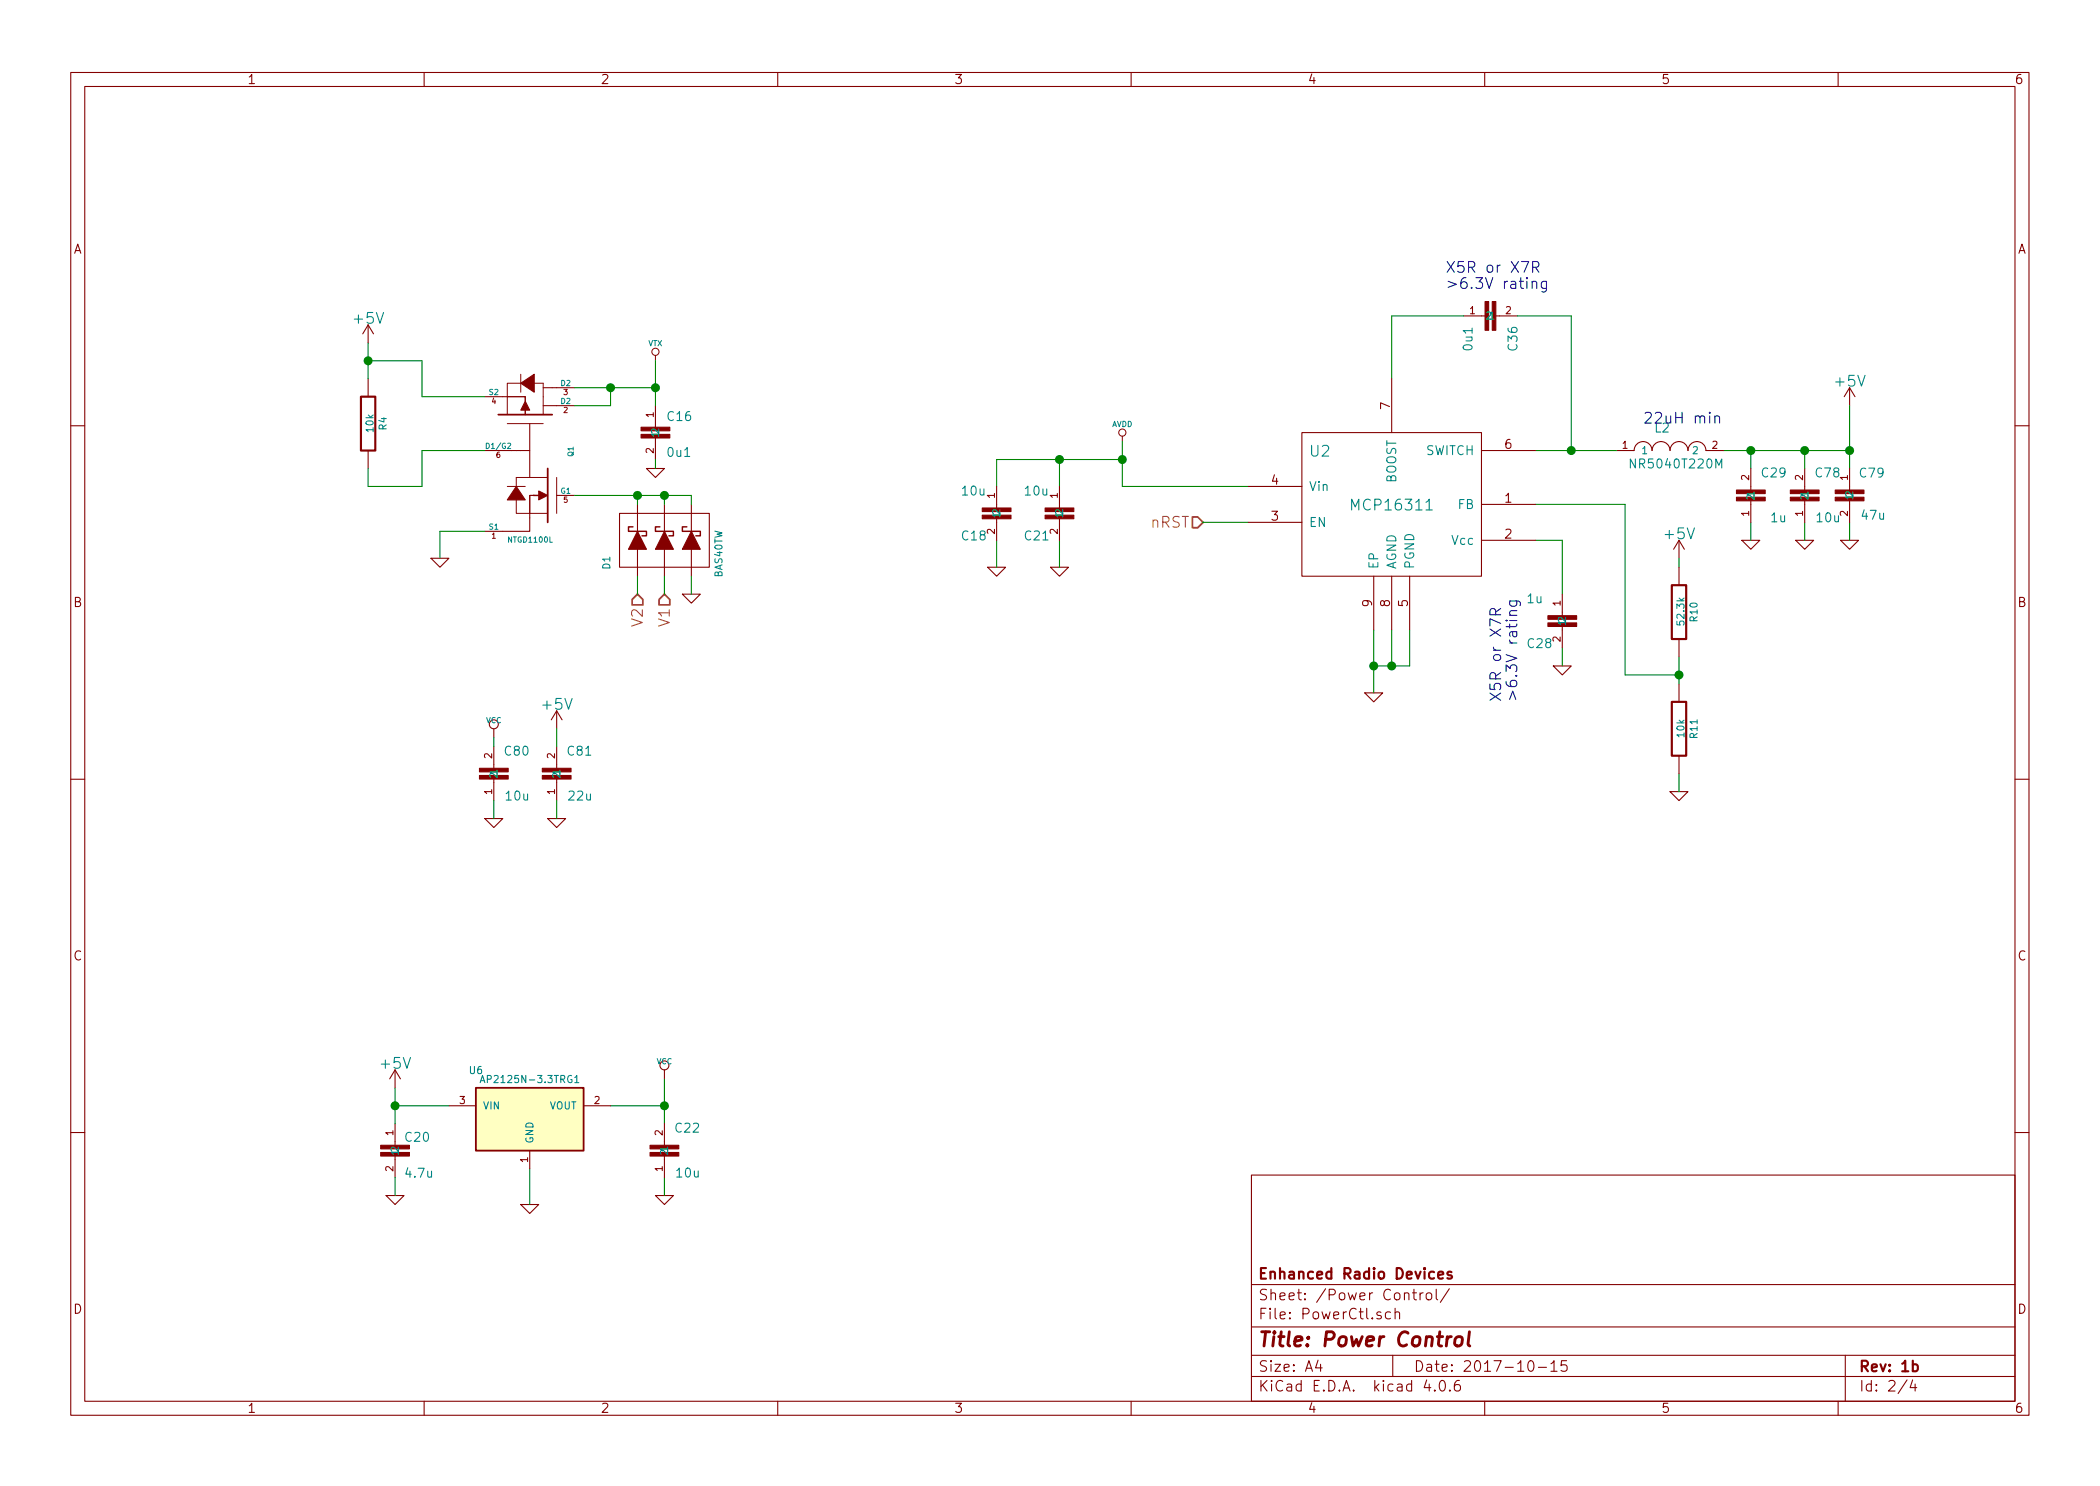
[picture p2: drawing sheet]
EESchema Schematic File Version 2
LIBS:power
LIBS:device
LIBS:transistors
LIBS:conn
LIBS:linear
LIBS:regul
LIBS:74xx
LIBS:cmos4000
LIBS:adc-dac
LIBS:memory
LIBS:xilinx
LIBS:microcontrollers
LIBS:dsp
LIBS:microchip
LIBS:analog_switches
LIBS:motorola
LIBS:texas
LIBS:intel
LIBS:audio
LIBS:interface
LIBS:digital-audio
LIBS:philips
LIBS:display
LIBS:cypress
LIBS:siliconi
LIBS:opto
LIBS:atmel
LIBS:contrib
LIBS:valves
LIBS:metrix_parts
LIBS:mogar_KiCAD
LIBS:SparkFun
LIBS:HamShield1-cache
EELAYER 25 0
EELAYER END
$Descr A4 11693 8268
encoding utf-8
Sheet 2 4
Title "Power Control"
Date "2017-10-15"
Rev "1b"
Comp "Enhanced Radio Devices"
Comment1 ""
Comment2 ""
Comment3 ""
Comment4 ""
$EndDescr
$Comp
L GND-RESCUE-HAMShield04 #PWR023
U 1 1
P 9750 3000
F 0 "#PWR023" H 9750 3000 30  0001 C CNN
F 1 "GND" H 9750 2930 30  0001 C CNN
F 2 "" H 9750 3000 60  0001 C CNN
F 3 "" H 9750 3000 60  0001 C CNN
	1    9750 3000
	1    0    0    -1  
$EndComp
$Comp
L INDUCTORPWR L2
U 1 1
P 9300 2500
F 0 "L2" V 9450 2500 50  0000 L BNN
F 1 "NR5040T220M" V 9250 2200 50  0000 L BNN
F 2 "mogar_modules_new:NR5040" H 9300 2650 50  0001 C CNN
F 3 "~" H 9300 2500 60  0000 C CNN
	1    9300 2500
	0    -1   -1   0   
$EndComp
Text HLabel 6700 2900 0    60   Input ~ 0
nRST
Text Notes 9150 2350 0    60   ~ 0
22uH min
$Comp
L GND-RESCUE-HAMShield04 #PWR024
U 1 1
P 10050 3000
F 0 "#PWR024" H 10050 3000 30  0001 C CNN
F 1 "GND" H 10050 2930 30  0001 C CNN
F 2 "" H 10050 3000 60  0001 C CNN
F 3 "" H 10050 3000 60  0001 C CNN
	1    10050 3000
	1    0    0    -1  
$EndComp
$Comp
L VCC #PWR025
U 1 1
P 3700 6000
F 0 "#PWR025" H 3700 6100 30  0001 C CNN
F 1 "VCC" H 3700 6100 30  0000 C CNN
F 2 "" H 3700 6000 60  0000 C CNN
F 3 "" H 3700 6000 60  0000 C CNN
	1    3700 6000
	1    0    0    -1  
$EndComp
$Comp
L GND-RESCUE-HAMShield04 #PWR026
U 1 1
P 3700 6650
F 0 "#PWR026" H 3700 6650 30  0001 C CNN
F 1 "GND" H 3700 6580 30  0001 C CNN
F 2 "" H 3700 6650 60  0001 C CNN
F 3 "" H 3700 6650 60  0001 C CNN
	1    3700 6650
	1    0    0    -1  
$EndComp
$Comp
L GND-RESCUE-HAMShield04 #PWR027
U 1 1
P 2950 6700
F 0 "#PWR027" H 2950 6700 30  0001 C CNN
F 1 "GND" H 2950 6630 30  0001 C CNN
F 2 "" H 2950 6700 60  0001 C CNN
F 3 "" H 2950 6700 60  0001 C CNN
	1    2950 6700
	1    0    0    -1  
$EndComp
$Comp
L +5V #PWR028
U 1 1
P 2200 6050
F 0 "#PWR028" H 2200 5900 60  0001 C CNN
F 1 "+5V" H 2200 6190 60  0000 C CNN
F 2 "" H 2200 6050 60  0000 C CNN
F 3 "" H 2200 6050 60  0000 C CNN
	1    2200 6050
	1    0    0    -1  
$EndComp
$Comp
L CAP0603-CAP C20
U 1 1
P 2200 6450
F 0 "C20" H 2250 6550 50  0000 L BNN
F 1 "4.7u" H 2250 6350 50  0000 L BNN
F 2 "Capacitors_SMD:C_0603" H 2650 6300 50  0001 C CNN
F 3 "~" H 2200 6450 60  0000 C CNN
	1    2200 6450
	1    0    0    -1  
$EndComp
$Comp
L GND-RESCUE-HAMShield04 #PWR029
U 1 1
P 2200 6650
F 0 "#PWR029" H 2200 6650 30  0001 C CNN
F 1 "GND" H 2200 6580 30  0001 C CNN
F 2 "" H 2200 6650 60  0001 C CNN
F 3 "" H 2200 6650 60  0001 C CNN
	1    2200 6650
	1    0    0    -1  
$EndComp
$Comp
L +5V #PWR030
U 1 1
P 10300 2250
F 0 "#PWR030" H 10300 2100 60  0001 C CNN
F 1 "+5V" H 10300 2390 60  0000 C CNN
F 2 "" H 10300 2250 60  0000 C CNN
F 3 "" H 10300 2250 60  0000 C CNN
	1    10300 2250
	1    0    0    -1  
$EndComp
$Comp
L +5V #PWR031
U 1 1
P 9350 3100
F 0 "#PWR031" H 9350 2950 60  0001 C CNN
F 1 "+5V" H 9350 3240 60  0000 C CNN
F 2 "" H 9350 3100 60  0000 C CNN
F 3 "" H 9350 3100 60  0000 C CNN
	1    9350 3100
	1    0    0    -1  
$EndComp
$Comp
L GND-RESCUE-HAMShield04 #PWR032
U 1 1
P 7650 3850
F 0 "#PWR032" H 7650 3850 30  0001 C CNN
F 1 "GND" H 7650 3780 30  0001 C CNN
F 2 "" H 7650 3850 60  0001 C CNN
F 3 "" H 7650 3850 60  0001 C CNN
	1    7650 3850
	1    0    0    -1  
$EndComp
$Comp
L AVDD #PWR033
U 1 1
P 6250 2450
F 0 "#PWR033" H 6250 2550 30  0001 C CNN
F 1 "AVDD" H 6250 2550 30  0000 C CNN
F 2 "" H 6250 2450 60  0001 C CNN
F 3 "" H 6250 2450 60  0001 C CNN
	1    6250 2450
	1    0    0    -1  
$EndComp
$Comp
L R-RESCUE-HAMShield04 R4
U 1 1
P 2050 2350
F 0 "R4" V 2130 2350 40  0000 C CNN
F 1 "10k" V 2057 2351 40  0000 C CNN
F 2 "Resistors_SMD:R_0402" V 1980 2350 30  0001 C CNN
F 3 "" H 2050 2350 30  0000 C CNN
	1    2050 2350
	1    0    0    -1  
$EndComp
$Comp
L VTX #VTX034
U 1 1
P 3650 2000
F 0 "#VTX034" H 3650 2100 30  0001 C CNN
F 1 "VTX" H 3650 2100 30  0000 C CNN
F 2 "" H 3650 2000 60  0001 C CNN
F 3 "" H 3650 2000 60  0001 C CNN
	1    3650 2000
	1    0    0    -1  
$EndComp
$Comp
L CAP0603-CAP C?
U 1 1
P 3650 2450
AR Path="/5209228F/520BF374" Ref="C?"  Part="1" 
AR Path="/5220DBD9/55F6A07B" Ref="C16"  Part="1" 
F 0 "C16" H 3710 2565 50  0000 L BNN
F 1 "0u1" H 3710 2365 50  0000 L BNN
F 2 "Capacitors_SMD:C_0402" H 4100 2300 50  0001 C CNN
F 3 "" H 3650 2450 60  0001 C CNN
	1    3650 2450
	1    0    0    -1  
$EndComp
$Comp
L GND-RESCUE-HAMShield04 #PWR035
U 1 1
P 3650 2600
F 0 "#PWR035" H 3650 2600 30  0001 C CNN
F 1 "GND" H 3650 2530 30  0001 C CNN
F 2 "" H 3650 2600 60  0001 C CNN
F 3 "" H 3650 2600 60  0001 C CNN
	1    3650 2600
	1    0    0    -1  
$EndComp
$Comp
L GND-RESCUE-HAMShield04 #PWR036
U 1 1
P 2450 3100
F 0 "#PWR036" H 2450 3100 30  0001 C CNN
F 1 "GND" H 2450 3030 30  0001 C CNN
F 2 "" H 2450 3100 60  0001 C CNN
F 3 "" H 2450 3100 60  0001 C CNN
	1    2450 3100
	1    0    0    -1  
$EndComp
$Comp
L +5V #PWR037
U 1 1
P 2050 1900
F 0 "#PWR037" H 2050 1750 60  0001 C CNN
F 1 "+5V" H 2050 2040 60  0000 C CNN
F 2 "" H 2050 1900 60  0000 C CNN
F 3 "" H 2050 1900 60  0000 C CNN
	1    2050 1900
	1    0    0    -1  
$EndComp
$Comp
L NTGD1100L Q1
U 1 1
P 2950 2500
F 0 "Q1" H 2975 2275 30  0000 R CNN
F 1 "NTGD1100L" V 2450 2625 30  0000 R CNN
F 2 "mogar_modules_new:SC-74" V 2700 2400 60  0001 C CNN
F 3 "" V 2700 2400 60  0000 C CNN
	1    2950 2500
	0    -1   -1   0   
$EndComp
$Comp
L CAP0603-CAP C36
U 1 1
P 8350 1750
F 0 "C36" H 8150 1650 50  0000 L BNN
F 1 "0u1" H 8150 1900 50  0000 L BNN
F 2 "Capacitors_SMD:C_0402" H 8800 1600 50  0001 C CNN
F 3 "~" H 8350 1750 60  0000 C CNN
	1    8350 1750
	0    -1   -1   0   
$EndComp
$Comp
L GND-RESCUE-HAMShield04 #PWR038
U 1 1
P 5550 3150
F 0 "#PWR038" H 5550 3150 30  0001 C CNN
F 1 "GND" H 5550 3080 30  0001 C CNN
F 2 "" H 5550 3150 60  0001 C CNN
F 3 "" H 5550 3150 60  0001 C CNN
	1    5550 3150
	1    0    0    -1  
$EndComp
$Comp
L GND-RESCUE-HAMShield04 #PWR039
U 1 1
P 5900 3150
F 0 "#PWR039" H 5900 3150 30  0001 C CNN
F 1 "GND" H 5900 3080 30  0001 C CNN
F 2 "" H 5900 3150 60  0001 C CNN
F 3 "" H 5900 3150 60  0001 C CNN
	1    5900 3150
	1    0    0    -1  
$EndComp
Text Notes 8050 1600 0    60   ~ 0
X5R or X7R\n>6.3V rating
$Comp
L BAS40TW D1
U 1 1
P 3700 3000
F 0 "D1" H 3575 3325 40  0000 C CNN
F 1 "BAS40TW" H 3625 2700 40  0000 C CNN
F 2 "mogar_modules_new:SOT-363" H 3700 3150 60  0001 C CNN
F 3 "" H 3700 3150 60  0000 C CNN
	1    3700 3000
	0    -1   -1   0   
$EndComp
Text HLabel 3700 3300 3    60   Input ~ 0
V1
Text HLabel 3550 3300 3    60   Input ~ 0
V2
$Comp
L CAP0603-CAP C28
U 1 1
P 8700 3500
F 0 "C28" H 8500 3400 50  0000 L BNN
F 1 "1u" H 8500 3650 50  0000 L BNN
F 2 "Capacitors_SMD:C_0402" H 9150 3350 50  0001 C CNN
F 3 "~" H 8700 3500 60  0000 C CNN
	1    8700 3500
	1    0    0    -1  
$EndComp
$Comp
L GND-RESCUE-HAMShield04 #PWR040
U 1 1
P 8700 3700
F 0 "#PWR040" H 8700 3700 30  0001 C CNN
F 1 "GND" H 8700 3630 30  0001 C CNN
F 2 "" H 8700 3700 60  0001 C CNN
F 3 "" H 8700 3700 60  0001 C CNN
	1    8700 3700
	1    0    0    -1  
$EndComp
Wire Wire Line
	8550 2500 9000 2500
Wire Wire Line
	9750 3000 9750 2900
Wire Wire Line
	9750 2500 9750 2600
Connection ~ 9750 2500
Connection ~ 10050 2500
Wire Wire Line
	10050 3000 10050 2900
Wire Wire Line
	3700 6000 3700 6250
Connection ~ 3700 6150
Wire Wire Line
	3700 6650 3700 6550
Wire Wire Line
	2950 6700 2950 6500
Wire Wire Line
	2500 6150 2200 6150
Wire Wire Line
	2200 6050 2200 6250
Connection ~ 2200 6150
Wire Wire Line
	2200 6650 2200 6550
Wire Wire Line
	9600 2500 10300 2500
Wire Wire Line
	2450 3100 2450 2950
Wire Wire Line
	3200 2150 3650 2150
Wire Wire Line
	3650 2000 3650 2250
Connection ~ 3650 2150
Wire Wire Line
	3200 2250 3400 2250
Wire Wire Line
	3400 2250 3400 2150
Connection ~ 3400 2150
Wire Wire Line
	2050 1900 2050 2100
Wire Wire Line
	2700 2200 2350 2200
Wire Wire Line
	2350 2200 2350 2000
Wire Wire Line
	2350 2000 2050 2000
Connection ~ 2050 2000
Wire Wire Line
	2350 2500 2700 2500
Wire Wire Line
	2050 2700 2050 2600
Wire Wire Line
	2350 2500 2350 2700
Wire Wire Line
	2350 2700 2050 2700
Wire Wire Line
	3650 2600 3650 2550
Wire Wire Line
	3200 2750 3850 2750
Wire Wire Line
	2450 2950 2700 2950
Wire Wire Line
	6700 2900 6950 2900
Wire Wire Line
	7650 3850 7650 3500
Connection ~ 7650 3700
Wire Wire Line
	7850 3500 7850 3700
Wire Wire Line
	7750 3500 7750 3700
Connection ~ 7750 3700
Wire Wire Line
	9350 3100 9350 3150
Connection ~ 8750 2500
Wire Wire Line
	8150 1750 7750 1750
Wire Wire Line
	7750 1750 7750 2100
Wire Wire Line
	5900 3000 5900 3150
Wire Wire Line
	5550 3150 5550 3000
Wire Wire Line
	5550 2550 5550 2700
Connection ~ 6250 2550
Wire Wire Line
	5900 2550 5900 2700
Connection ~ 5900 2550
Wire Wire Line
	5550 2550 6250 2550
Wire Wire Line
	3700 6150 3400 6150
Wire Wire Line
	3850 2750 3850 2800
Wire Wire Line
	3700 2800 3700 2750
Connection ~ 3700 2750
Wire Wire Line
	3550 2800 3550 2750
Connection ~ 3550 2750
Wire Wire Line
	3700 3200 3700 3300
Wire Wire Line
	3550 3200 3550 3300
Wire Wire Line
	6950 2700 6250 2700
Wire Wire Line
	6250 2700 6250 2450
Wire Wire Line
	8750 2500 8750 1750
Wire Wire Line
	8750 1750 8450 1750
Wire Wire Line
	8700 3700 8700 3600
Wire Wire Line
	8550 3000 8700 3000
Wire Wire Line
	8700 3000 8700 3300
Wire Wire Line
	7850 3700 7650 3700
$Comp
L R-RESCUE-HAMShield04 R10
U 1 1
P 9350 3400
F 0 "R10" V 9430 3400 40  0000 C CNN
F 1 "52.3k" V 9357 3401 40  0000 C CNN
F 2 "Resistors_SMD:R_0402" V 9280 3400 30  0001 C CNN
F 3 "" H 9350 3400 30  0000 C CNN
	1    9350 3400
	1    0    0    -1  
$EndComp
$Comp
L R-RESCUE-HAMShield04 R11
U 1 1
P 9350 4050
F 0 "R11" V 9430 4050 40  0000 C CNN
F 1 "10k" V 9357 4051 40  0000 C CNN
F 2 "Resistors_SMD:R_0402" V 9280 4050 30  0001 C CNN
F 3 "" H 9350 4050 30  0000 C CNN
	1    9350 4050
	1    0    0    -1  
$EndComp
$Comp
L GND-RESCUE-HAMShield04 #PWR041
U 1 1
P 9350 4400
F 0 "#PWR041" H 9350 4400 30  0001 C CNN
F 1 "GND" H 9350 4330 30  0001 C CNN
F 2 "" H 9350 4400 60  0001 C CNN
F 3 "" H 9350 4400 60  0001 C CNN
	1    9350 4400
	1    0    0    -1  
$EndComp
Wire Wire Line
	9350 4400 9350 4300
Wire Wire Line
	9350 3800 9350 3650
Wire Wire Line
	8550 2800 9050 2800
Wire Wire Line
	9050 2800 9050 3750
Wire Wire Line
	9050 3750 9350 3750
Connection ~ 9350 3750
Text Notes 8450 3900 1    60   ~ 0
X5R or X7R\n>6.3V rating
$Comp
L CAP0603-CAP C18
U 1 1
P 5550 2900
F 0 "C18" H 5350 2800 50  0000 L BNN
F 1 "10u" H 5350 3050 50  0000 L BNN
F 2 "Capacitors_SMD:C_0805" H 6000 2750 50  0001 C CNN
F 3 "~" H 5550 2900 60  0000 C CNN
	1    5550 2900
	1    0    0    -1  
$EndComp
$Comp
L CAP0603-CAP C21
U 1 1
P 5900 2900
F 0 "C21" H 5700 2800 50  0000 L BNN
F 1 "10u" H 5700 3050 50  0000 L BNN
F 2 "Capacitors_SMD:C_0805" H 6350 2750 50  0001 C CNN
F 3 "~" H 5900 2900 60  0000 C CNN
	1    5900 2900
	1    0    0    -1  
$EndComp
$Comp
L CAP0603-CAP C78
U 1 1
P 10050 2700
F 0 "C78" H 9850 2600 50  0000 L BNN
F 1 "10u" H 9850 2850 50  0000 L BNN
F 2 "Capacitors_SMD:C_0805" H 10500 2550 50  0001 C CNN
F 3 "~" H 10050 2700 60  0000 C CNN
	1    10050 2700
	-1   0    0    1   
$EndComp
$Comp
L GND-RESCUE-HAMShield04 #PWR042
U 1 1
P 10300 3000
F 0 "#PWR042" H 10300 3000 30  0001 C CNN
F 1 "GND" H 10300 2930 30  0001 C CNN
F 2 "" H 10300 3000 60  0001 C CNN
F 3 "" H 10300 3000 60  0001 C CNN
	1    10300 3000
	1    0    0    -1  
$EndComp
Wire Wire Line
	10300 3000 10300 2900
Wire Wire Line
	10300 2250 10300 2600
Wire Wire Line
	10050 2500 10050 2600
Connection ~ 10300 2500
$Comp
L CAP0805 C?
U 1 1
P 10300 2800
AR Path="/561E94EB" Ref="C?"  Part="1" 
AR Path="/5220DBD9/561E94EB" Ref="C79"  Part="1" 
F 0 "C79" H 10350 2950 50  0000 L BNN
F 1 "47u" H 10360 2715 50  0000 L BNN
F 2 "mogar_modules_new:C1210P" H 10650 2650 50  0001 C CNN
F 3 "" H 10300 2800 60  0001 C CNN
	1    10300 2800
	1    0    0    -1  
$EndComp
$Comp
L CAP0603-CAP C29
U 1 1
P 9750 2700
F 0 "C29" H 9550 2600 50  0000 L BNN
F 1 "1u" H 9550 2850 50  0000 L BNN
F 2 "Capacitors_SMD:C_0402" H 10200 2550 50  0001 C CNN
F 3 "~" H 9750 2700 60  0000 C CNN
	1    9750 2700
	-1   0    0    1   
$EndComp
$Comp
L MCP16311 U2
U 1 1
P 7750 2800
F 0 "U2" H 7350 3100 60  0000 C CNN
F 1 "MCP16311" H 7750 2800 60  0000 C CNN
F 2 "Housings_DFN_QFN:DFN-8-1EP_3x2mm_Pitch0.5mm" H 7650 2800 60  0001 C CNN
F 3 "" H 7650 2800 60  0000 C CNN
	1    7750 2800
	1    0    0    -1  
$EndComp
$Comp
L CAP0603-CAP C22
U 1 1
P 3700 6350
F 0 "C22" H 3500 6250 50  0000 L BNN
F 1 "10u" H 3500 6500 50  0000 L BNN
F 2 "Capacitors_SMD:C_0805" H 4150 6200 50  0001 C CNN
F 3 "~" H 3700 6350 60  0000 C CNN
	1    3700 6350
	-1   0    0    1   
$EndComp
$Comp
L APE8865N-33-HF-3 U6
U 1 1
P 2950 6200
F 0 "U6" H 2650 6450 40  0000 C CNN
F 1 "AP2125N-3.3TRG1" H 2950 6400 40  0000 C CNN
F 2 "TO_SOT_Packages_SMD:SOT-23" H 2950 6300 35  0001 C CIN
F 3 "" H 2950 6200 60  0000 C CNN
	1    2950 6200
	1    0    0    -1  
$EndComp
$Comp
L CAP0603-CAP C80
U 1 1
P 2750 4250
F 0 "C80" H 2550 4150 50  0000 L BNN
F 1 "10u" H 2550 4400 50  0000 L BNN
F 2 "Capacitors_SMD:C_0805" H 3200 4100 50  0001 C CNN
F 3 "~" H 2750 4250 60  0000 C CNN
	1    2750 4250
	-1   0    0    1   
$EndComp
$Comp
L VCC #PWR043
U 1 1
P 2750 4100
F 0 "#PWR043" H 2750 4200 30  0001 C CNN
F 1 "VCC" H 2750 4200 30  0000 C CNN
F 2 "" H 2750 4100 60  0000 C CNN
F 3 "" H 2750 4100 60  0000 C CNN
	1    2750 4100
	1    0    0    -1  
$EndComp
$Comp
L GND-RESCUE-HAMShield04 #PWR044
U 1 1
P 2750 4550
F 0 "#PWR044" H 2750 4550 30  0001 C CNN
F 1 "GND" H 2750 4480 30  0001 C CNN
F 2 "" H 2750 4550 60  0001 C CNN
F 3 "" H 2750 4550 60  0001 C CNN
	1    2750 4550
	1    0    0    -1  
$EndComp
Wire Wire Line
	2750 4550 2750 4450
Wire Wire Line
	2750 4150 2750 4100
$Comp
L CAP0603-CAP C81
U 1 1
P 3100 4250
F 0 "C81" H 2900 4150 50  0000 L BNN
F 1 "22u" H 2900 4400 50  0000 L BNN
F 2 "Capacitors_SMD:C_0805" H 3550 4100 50  0001 C CNN
F 3 "~" H 3100 4250 60  0000 C CNN
	1    3100 4250
	-1   0    0    1   
$EndComp
$Comp
L GND-RESCUE-HAMShield04 #PWR045
U 1 1
P 3100 4550
F 0 "#PWR045" H 3100 4550 30  0001 C CNN
F 1 "GND" H 3100 4480 30  0001 C CNN
F 2 "" H 3100 4550 60  0001 C CNN
F 3 "" H 3100 4550 60  0001 C CNN
	1    3100 4550
	1    0    0    -1  
$EndComp
Wire Wire Line
	3100 4550 3100 4450
$Comp
L +5V #PWR046
U 1 1
P 3100 4050
F 0 "#PWR046" H 3100 3900 60  0001 C CNN
F 1 "+5V" H 3100 4190 60  0000 C CNN
F 2 "" H 3100 4050 60  0000 C CNN
F 3 "" H 3100 4050 60  0000 C CNN
	1    3100 4050
	1    0    0    -1  
$EndComp
Wire Wire Line
	3100 4050 3100 4150
$Comp
L GND-RESCUE-HAMShield04 #PWR047
U 1 1
P 3850 3300
F 0 "#PWR047" H 3850 3300 30  0001 C CNN
F 1 "GND" H 3850 3230 30  0001 C CNN
F 2 "" H 3850 3300 60  0001 C CNN
F 3 "" H 3850 3300 60  0001 C CNN
	1    3850 3300
	1    0    0    -1  
$EndComp
Wire Wire Line
	3850 3300 3850 3200
$EndSCHEMATC
